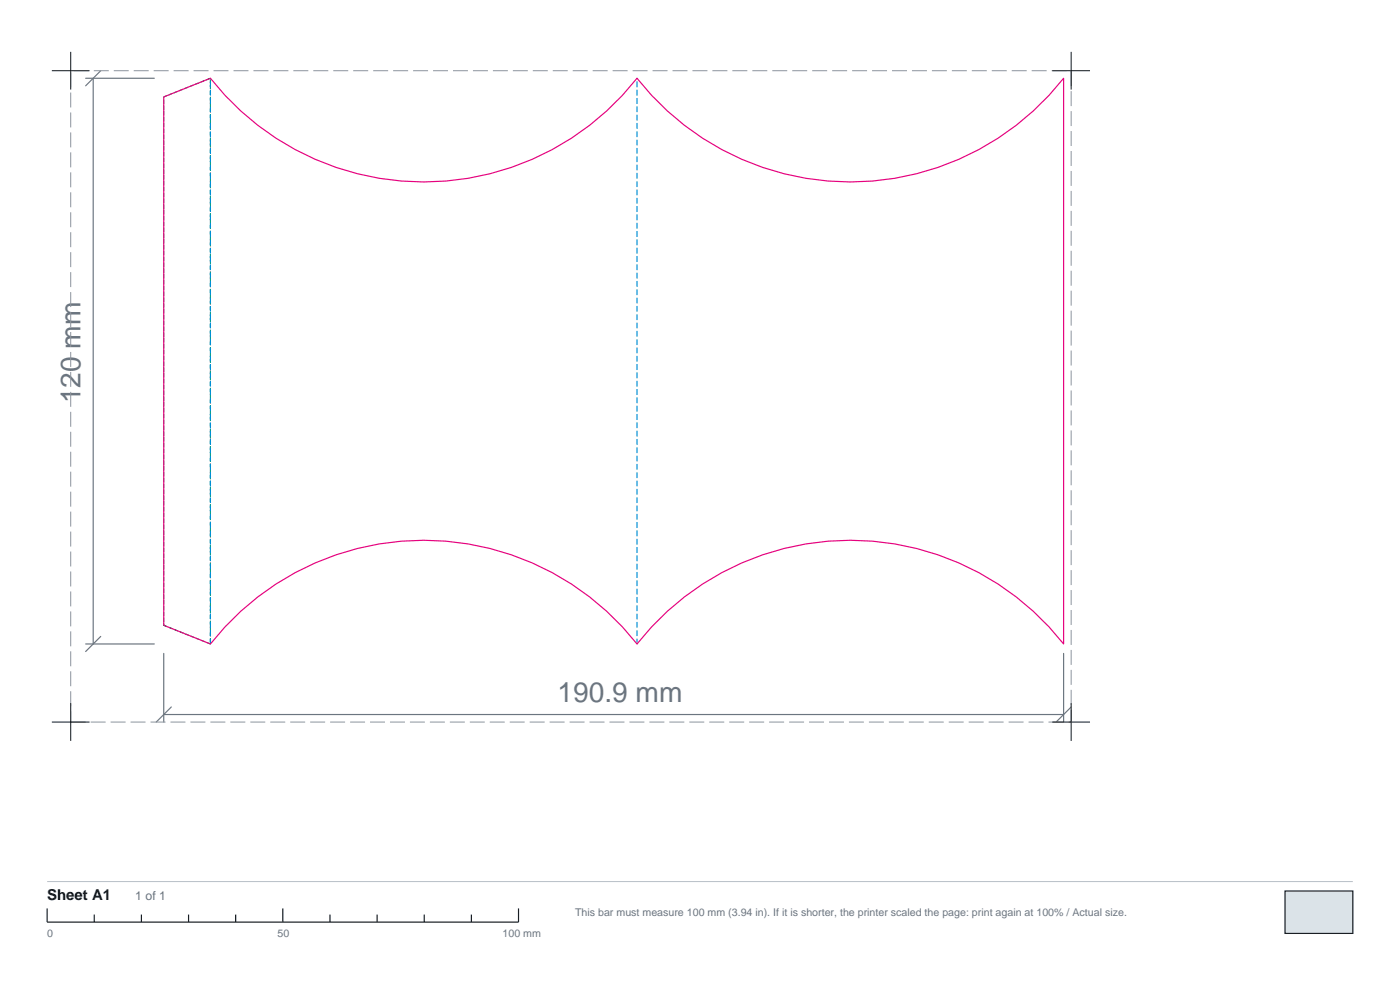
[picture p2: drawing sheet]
<svg xmlns="http://www.w3.org/2000/svg" width="297mm" height="210mm" viewBox="0 0 297 210" stroke-linecap="round" stroke-linejoin="round" font-family="sans-serif">
<path d="M18.2 16.6h14.5M19.8 16.6v120M21.4 15l-3.2 3.2M18.2 136.6h14.5M21.4 135l-3.2 3.2M34.7 138.6v14.6M225.6 138.6v14.6M34.7 151.6h190.9M36.3 150l-3.2 3.2M227.2 150l-3.2 3.2" fill="none" stroke="#6b7580" stroke-width=".25"/>
<path d="M34.7 20.6l9.9-4v120l-9.9-4z" fill="none" stroke="#00a359" stroke-width=".25" stroke-dasharray=".7 .5"/>
<path d="M44.6 136.6v-120M135.1 136.6v-120" fill="none" stroke="#008fd4" stroke-width=".25" stroke-dasharray="1.1 .7"/>
<path d="M34.7 20.6l9.9-4a57.5 57.5 0 0 0 90.5 0 57.5 57.5 0 0 0 90.5 0v120a57.5 57.5 0 0 0-90.5 0 57.5 57.5 0 0 0-90.5 0l-9.9-4z" fill="none" stroke="#e6007d" stroke-width=".25"/>
<path d="M15 15h212.2v138.2h-212.2z" fill="none" stroke="#8c949e" stroke-width=".21" stroke-dasharray="3.2 1.1" stroke-linecap="butt"/>
<path d="M11 15h8M15 11v8M223.2 15h8M227.2 11v8M11 153.2h8M15 149.2v8M223.2 153.2h8M227.2 149.2v8" fill="none" stroke="#12171c" stroke-width=".21"/>
<path d="M10 187h277" fill="none" stroke="#b8bfc7" stroke-width=".21"/>
<path d="M10 192.7v2.9h100v-2.9M20 194v1.6M30 194v1.6M40 194v1.6M50 194v1.6M60 192.7v2.9M70 194v1.6M80 194v1.6M90 194v1.6M100 194v1.6" fill="none" stroke="#12171c" stroke-width=".25"/>
<path d="M272.6 189h14.4v9h-14.4z" fill="#dbe3e8" stroke="#12171c" stroke-width=".25"/>
<g font-size="6" fill="#6b7580">
<text x="17.1" y="85.5" transform="rotate(-90 17.1 85.5)">120 mm</text>
<text x="118.3" y="148.9">190.9 mm</text>
</g>
<text font-size="3.2" fill="#12171c" x="10" y="191">Sheet A1</text>
<text font-size="2.6" fill="#6b7580" x="28.7" y="191">1 of 1</text>
<g font-size="2.3" fill="#6b7580">
<text x="122" y="194.2">This bar must measure 100 mm (3.94 in). If it is shorter, the printer scaled the page: print again at 100% / Actual size.</text>
<text x="10" y="198.8">0</text>
<text x="58.9" y="198.8">50</text>
<text x="106.6" y="198.8">100 mm</text>
</g>
</svg>
